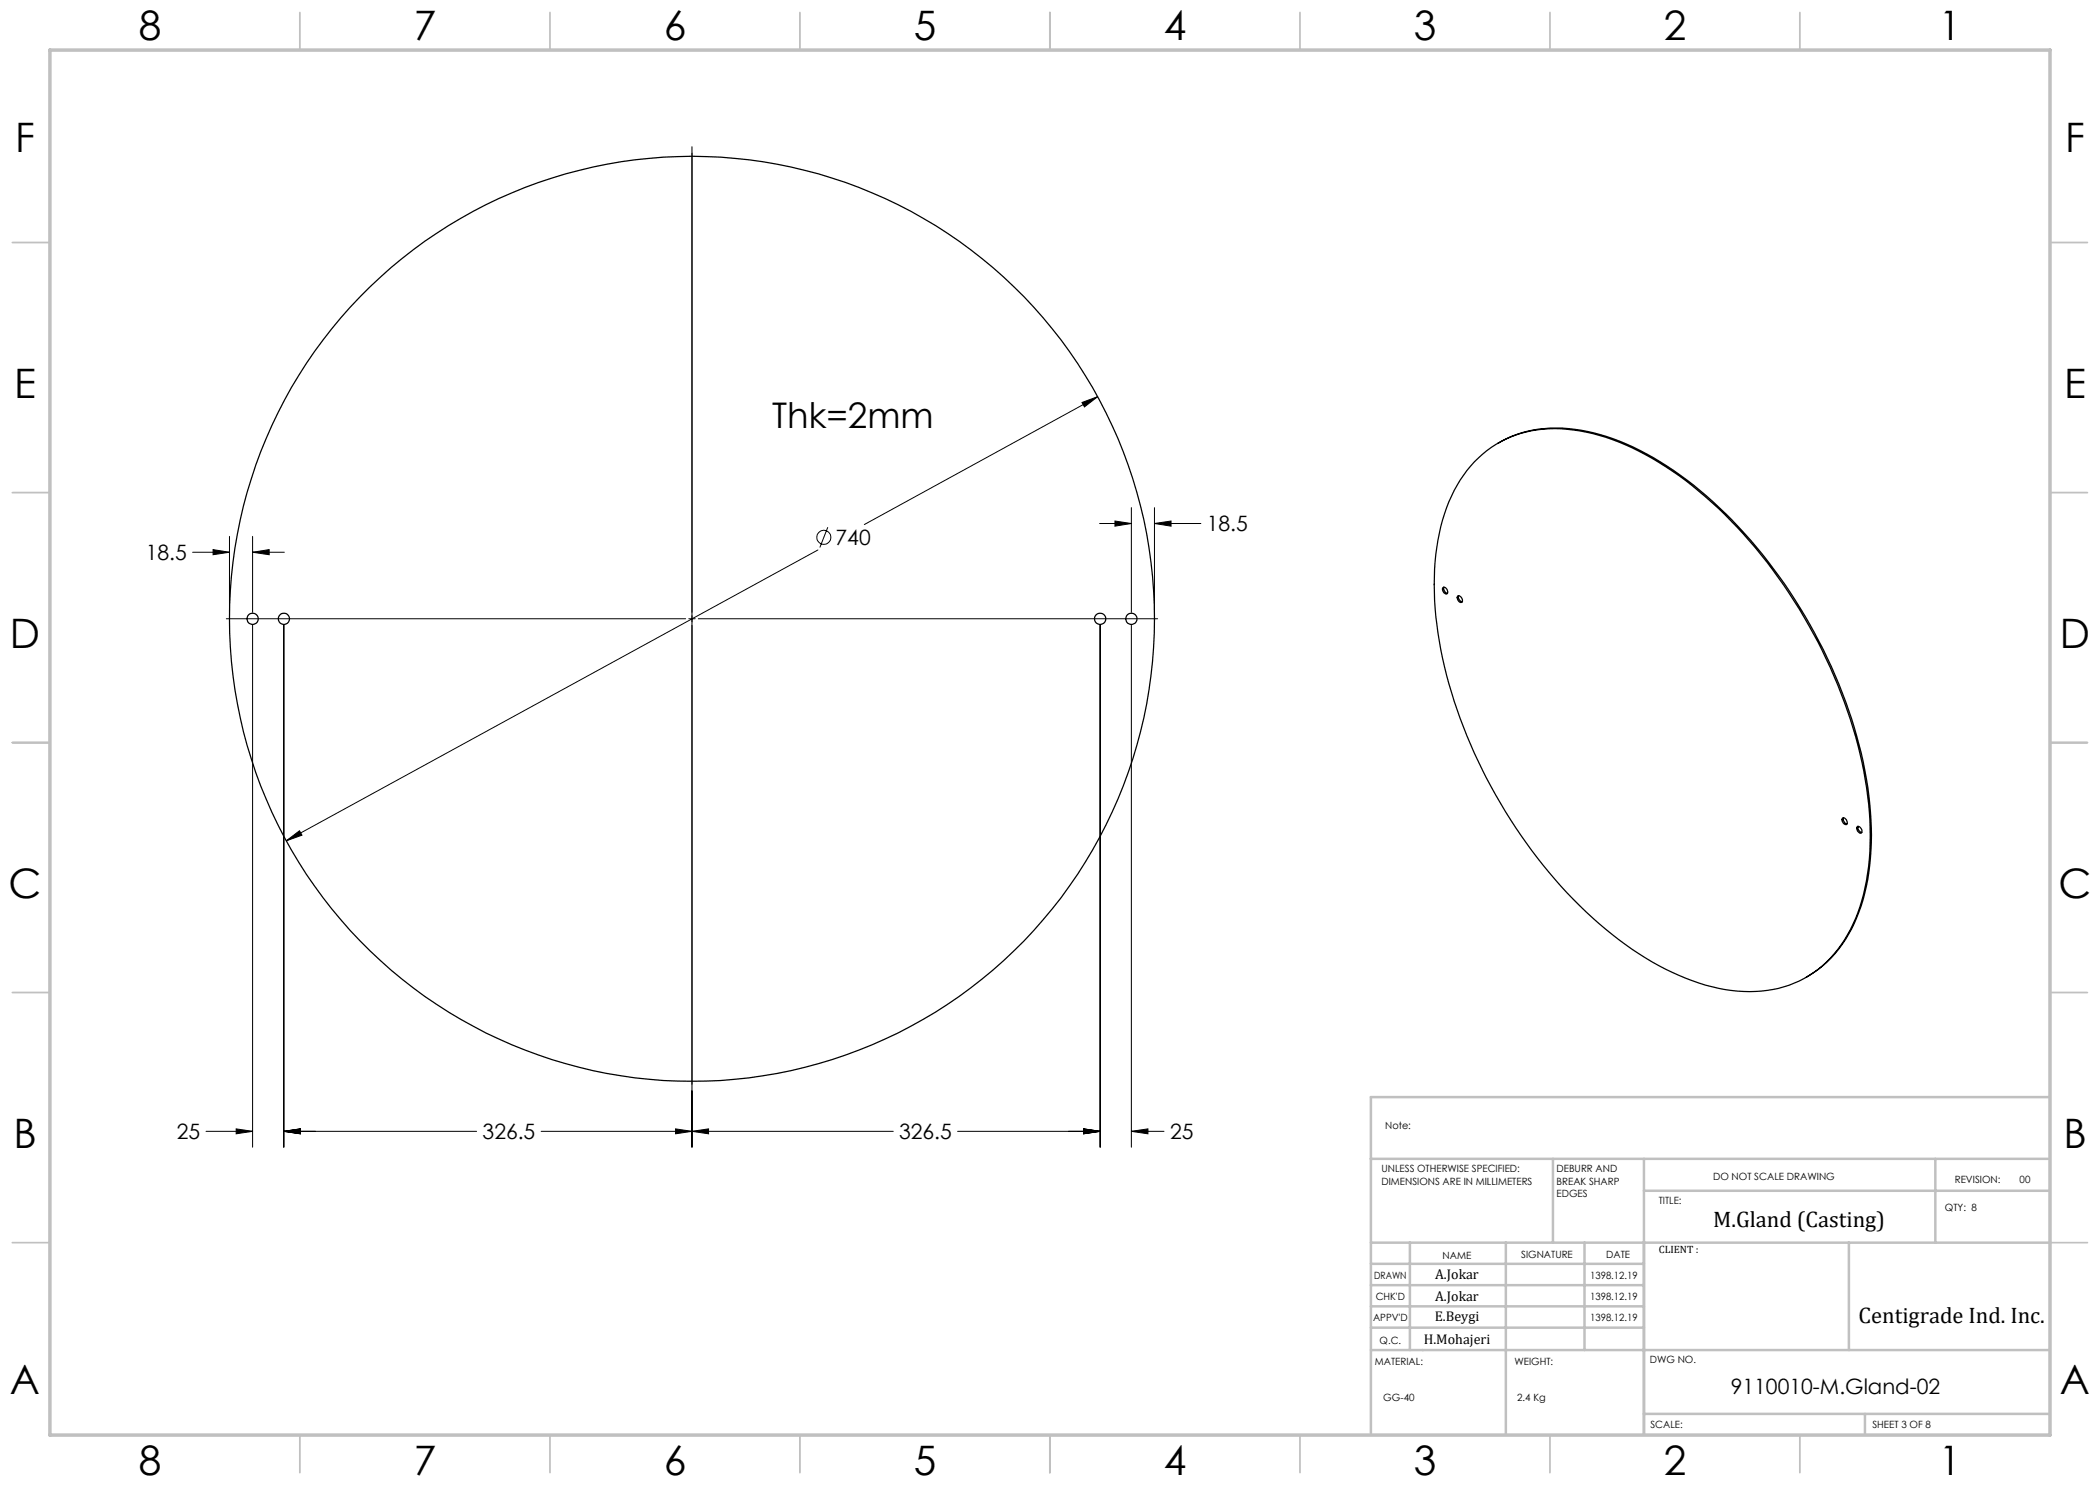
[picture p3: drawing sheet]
<svg xmlns="http://www.w3.org/2000/svg" width="420mm" height="297mm" viewBox="0 0 420 297" stroke-linecap="round" stroke-linejoin="round" font-family="sans-serif">
<g fill="none" stroke="#000" stroke-width=".2">
<path d="M138.4 29.3v200.1M219.5 79.3l-46.6 25.6M216.4 80.5l3.1-1.2-2.6 2.1zM38.5 110.5h7.4M42.6 109.9l3.3 .6-3.3 .4zM45.9 107.3v15.2M50.5 110.5l3.3-.6v1zM50.5 107.3v15.2M50.5 110.5h6.4M163.6 110l-106.3 58.2M165.6 105.4l-1.6 4.1M219.9 104.7h6.4"/>
<path d="M223 104.2l3.3 .5-3.3 .5zM226.3 101.5v21M230.9 104.7l3.3-.5v1zM230.9 101.5v21M230.9 104.7h9.3M45.3 123.8h91.8M50.5 125v104.4M56.8 125v104.4M137.8 123.8h1.2M139.7 123.8h91.8M220 125v104.4M226.3 125v104.4"/>
<path d="M57.3 168.2l2.6-2 .5 .8zM41.2 226.3h9.3M47.2 225.8l3.3 .5-3.3 .5zM56.8 226.3l3.3-.5v1zM56.8 226.3h38.5M108.2 226.3h70.4M135.1 225.8l3.3 .5-3.3 .5zM138.4 226.3l3.3-.5v1zM191.5 226.3h28.5M216.7 225.8l3.3 .5-3.3 .5zM226.3 226.3l3.3-.5v1zM226.3 226.3h6.5"/>
<circle cx="164.8" cy="107.5" r="1.41"/>
</g>
<g fill="none" stroke="#c0c0c0" stroke-width=".35">
<path d="M60 2.5v7.5M110 2.5v7.5M160 2.5v7.5M210 2.5v7.5M260 2.5v7.5M310 2.5v7.5M360 2.5v7.5M2.5 48.5h7.5M410 48.5h7.5M2.5 98.5h7.5M410 98.5h7.5M2.5 148.5h7.5"/>
<path d="M410 148.5h7.5M2.5 198.5h7.5M410 198.5h7.5M2.5 248.5h7.5M410 248.5h7.5M60 287v7.5M110 287v7.5M160 287v7.5M210 287v7.5M260 287v7.5M310 287v7.5M360 287v7.5"/>
</g>
<g fill="none" stroke="#c0c0c0" stroke-width=".5">
<path d="M410 219.4h-135.8v67.4M274.2 231.8h135.8M310.6 231.8v16.7M328.8 231.8v55.2M328.8 238.2h81.2M387.1 231.8v16.7M274.2 248.5h135.8M274.2 257h54.6M274.2 252.8h54.6M282 248.5v21.5M301.2 248.5v38.3M316.9 248.5v21.5"/>
<path d="M369.8 248.5v21.5M274.2 265.5h54.6M274.2 261.3h54.6M274.2 270h135.8M328.8 282.8h81.2M373 282.8v4.2"/>
</g>
<path d="M10 10h400v277h-400z" fill="none" stroke="#c0c0c0" stroke-width=".7"/>
<path d="M138.4 226.3l3.3-.5v1zM216.7 225.8l3.3 .5-3.3 .5zM57.3 168.2l3.1-1.2-.5-.8zM216.4 80.5l.5 .9 2.6-2.1zM50.5 110.5l3.3-.6v1zM42.6 109.9l3.3 .6-3.3 .4zM56.8 226.3l3.3-.5v1zM135.1 225.8l3.3 .5-3.3 .5zM56.8 226.3l3.3-.5v1zM47.2 225.8l3.3 .5-3.3 .5zM226.3 226.3l3.3-.5v1zM216.7 225.8l3.3 .5-3.3 .5zM230.9 104.7l3.3-.5v1zM223 104.2l3.3 .5-3.3 .5z" fill="#000"/>
<g fill="none" stroke="#000" stroke-width=".25">
<path d="M294.9 92.4a22.2 22.2 0 0 1 19.8-6.4 47.5 47.5 0 0 1 21.1 9.1 96.1 96.1 0 0 1 28.6 35 86.7 86.7 0 0 1 9.6 35.6 42 42 0 0 1-3.9 20.2 22 22 0 0 1-22.6 12.3 46.4 46.4 0 0 1-22.4-9.3 97.3 97.3 0 0 1-30.2-38.3 83.8 83.8 0 0 1-8.1-33.7 41.6 41.6 0 0 1 4-18.8l1.2-2.1 1.4-1.9zM299.6 88.6a23.7 23.7 0 0 1 16.6-2.6 49.6 49.6 0 0 1 21.2 10 98.9 98.9 0 0 1 29.6 39.1 79.3 79.3 0 0 1 7.2 35 34.6 34.6 0 0 1-6.4 19.7 21.3 21.3 0 0 1-6.5 5.6M288.6 117.5a.79 .79 0 0 1 .8 .4 .79 .79 0 0 1 0 .9 .91 .91 0 0 1-.8-1.3zM288.8 117.4a1.01 1.01 0 0 0 .7 1.3M291.5 119.2a.79 .79 0 0 1 .8 .4 .79 .79 0 0 1 0 .9 .88 .88 0 0 1-.8-1.3zM291.7 119.1a1.02 1.02 0 0 0 .8 1.3M368.5 163.7a.81 .81 0 0 1 .8 .3 .81 .81 0 0 1 0 .9 .96 .96 0 0 1-.8-1.2zM368.7 163.6a.99 .99 0 0 0 .7 1.2M371.4 165.3a.82 .82 0 0 1 .8 .4 .82 .82 0 0 1 0 .9 .89 .89 0 0 1-.8-1.3zM371.6 165.3a1.02 1.02 0 0 0 .8 1.2"/>
<circle cx="50.5" cy="123.7" r="1.13"/>
<circle cx="56.8" cy="123.8" r="1.12"/>
<circle cx="138.4" cy="123.8" r="92.5"/>
<circle cx="220" cy="123.7" r="1.13"/>
<circle cx="226.3" cy="123.7" r="1.13"/>
</g>
<g font-size="8.1">
<text x="27.8" y="8">8</text>
<text x="82.8" y="8">7</text>
<text x="132.8" y="8">6</text>
<text x="182.8" y="8">5</text>
<text x="232.8" y="8">4</text>
<text x="282.8" y="8">3</text>
<text x="332.8" y="8">2</text>
<text x="387.8" y="8">1</text>
<text x="3" y="30.4">F</text>
<text x="413" y="30.4">F</text>
<text x="2.8" y="79.6">E</text>
<text x="412.8" y="79.6">E</text>
<text x="2" y="129.6">D</text>
<text x="412" y="129.6">D</text>
<text x="1.7" y="179.6">C</text>
<text x="411.7" y="179.6">C</text>
<text x="2.7" y="229.6">B</text>
<text x="412.7" y="229.6">B</text>
<text x="2" y="278.9">A</text>
<text x="412" y="278.9">A</text>
<text x="27.8" y="295">8</text>
<text x="82.8" y="295">7</text>
<text x="132.8" y="295">6</text>
<text x="182.8" y="295">5</text>
<text x="232.8" y="295">4</text>
<text x="282.8" y="295">3</text>
<text x="332.8" y="295">2</text>
<text x="387.8" y="295">1</text>
</g>
<text font-size="7.1" x="154.4" y="85.6">Thk=2mm</text>
<g font-size="4.5">
<text x="342.6" y="245.3">M.Gland (Casting)</text>
<text x="371.7" y="264.6">Centigrade Ind. Inc.</text>
</g>
<g font-size="4.2">
<text x="241.4" y="106.3">18.5</text>
<text x="29.1" y="112">18.5</text>
<text x="167.1" y="109">740</text>
<text x="35.4" y="227.9">25</text>
<text x="96.5" y="227.9">326.5</text>
<text x="179.8" y="227.8">326.5</text>
<text x="234" y="227.9">25</text>
<text x="346.2" y="278.8">9110010-M.Gland-02</text>
</g>
<g font-size="2.8">
<text x="287" y="255.9">A.Jokar</text>
<text x="287" y="260.1">A.Jokar</text>
<text x="284.7" y="268.7">H.Mohajeri</text>
<text x="286.9" y="264.2">E.Beygi</text>
</g>
<text font-size="2.1" x="331.8" y="250.7">CLIENT :</text>
<g font-size="2">
<text x="277" y="225.8">Note:</text>
<text x="276.3" y="234.5">UNLESS OTHERWISE SPECIFIED:</text>
<text x="276.3" y="237">DIMENSIONS ARE IN MILLIMETERS</text>
<text x="311.3" y="234.5">DEBURR AND</text>
<text x="311.3" y="237">BREAK SHARP</text>
<text x="311.3" y="239.5">EDGES</text>
<text x="342.6" y="236">DO NOT SCALE DRAWING</text>
<text x="391" y="236.6">REVISION:</text>
<text x="403.9" y="236.6">00</text>
<text x="331.8" y="240.8">TITLE:</text>
<text x="389" y="242.2">QTY: 8</text>
<text x="288.5" y="251.7">NAME</text>
<text x="304.2" y="251.7">SIGNATURE</text>
<text x="321.2" y="251.7">DATE</text>
<text x="274.8" y="255.9">DRAWN</text>
<text x="318" y="255.9">1398.12.19</text>
<text x="275.1" y="260.1">CHK'D</text>
<text x="318" y="260.1">1398.12.19</text>
<text x="274.6" y="264.2">APPV'D</text>
<text x="275.9" y="268.7">Q.C.</text>
<text x="318" y="264.2">1398.12.19</text>
<text x="275" y="273">MATERIAL:</text>
<text x="302.9" y="273">WEIGHT:</text>
<text x="330" y="272.5">DWG NO.</text>
<text x="276.7" y="280.2">GG-40</text>
<text x="303.4" y="280.2">2.4 Kg</text>
<text x="330.1" y="285.6">SCALE:</text>
<text x="374.5" y="285.6">SHEET 3 OF 8</text>
</g>
</svg>
